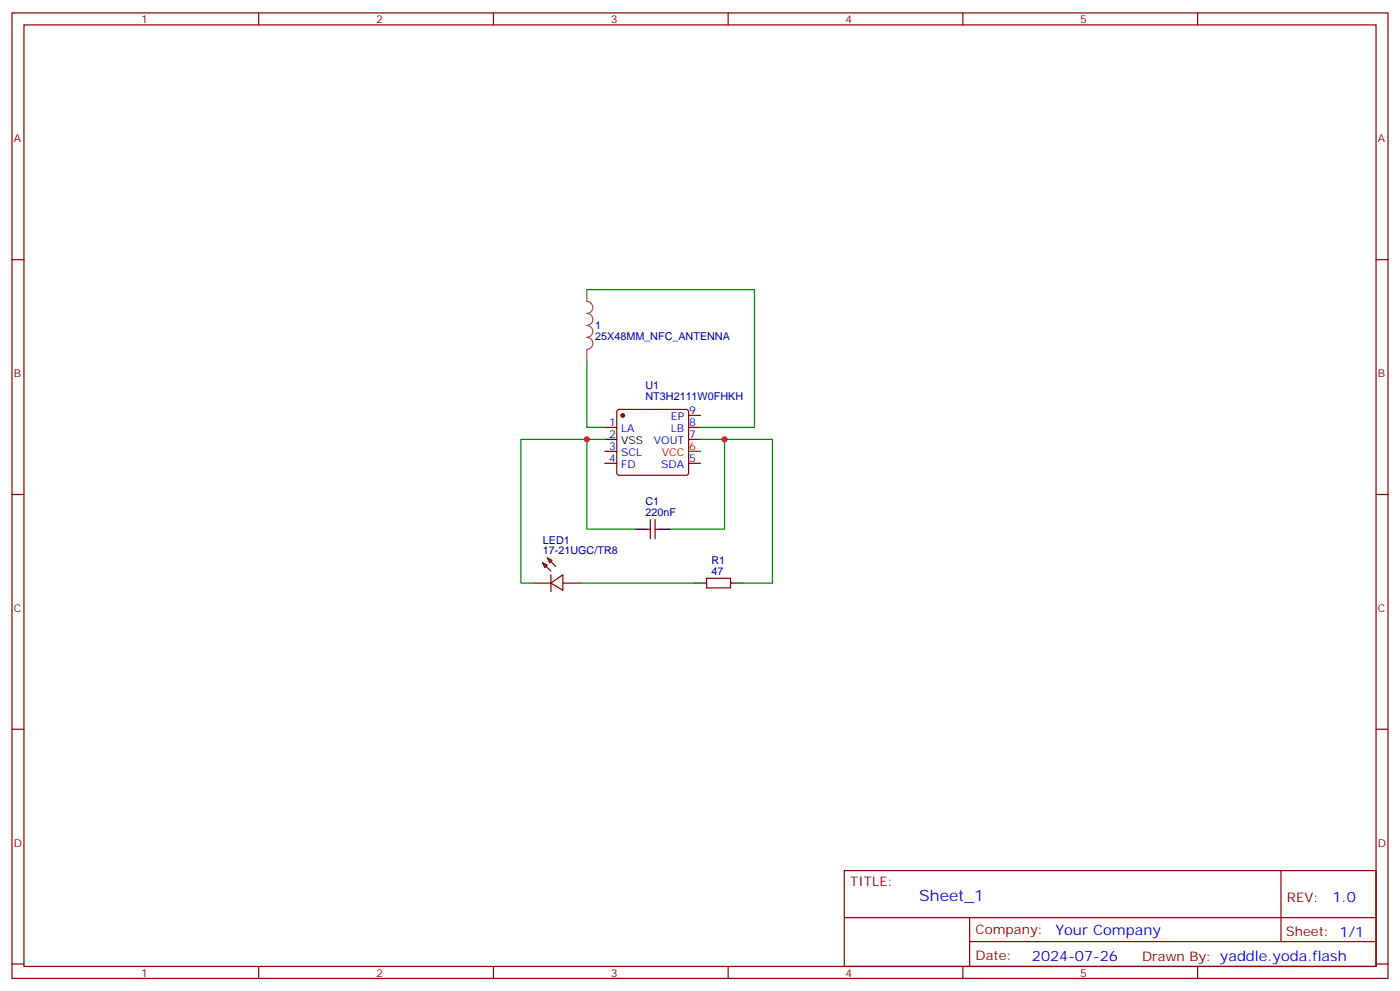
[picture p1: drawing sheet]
<svg xmlns="http://www.w3.org/2000/svg" width="412mm" height="292mm" viewBox="0 0 412 292" stroke-linecap="round" stroke-linejoin="round" font-family="sans-serif">
<g fill="none" stroke="#870000" stroke-width=".35">
<path d="M3.5 3.8h405.4v284.3h-405.4zM7.1 7.3h398.2v277.3h-398.2zM76.2 3.8v3.5M145.3 3.8v3.5M214.5 3.8v3.5M283.6 3.8v3.5M352.8 3.8v3.5M3.5 76.5h3.6M405.3 76.5h3.6M178.2 125.9h3.5M178.2 136.5h3.5M178.2 132.9h3.5"/>
<path d="M181.9 120.8l.5-.2h19.7l.5 .2 .2 .5v18l-.2 .5-.5 .2h-19.7l-.5-.3-.2-.4v-18zM202.8 122.3h3.6M202.8 125.9h3.6M202.8 129.4h3.6M202.8 136.5h3.6M3.5 145.6h3.6M190.5 155.9h1.1M191.6 153v5.7M193 153v5.7M193 155.9h1M405.3 145.6h3.6M157 171.7h5.3"/>
<path d="M159.8 165.7l1.4 .7-.7 .7zM159.8 165.7l2.5 2.5M161.2 164.3l1.4 .7-.7 .7zM161.2 164.3l2.5 2.5M162.3 171.7l3.5-2.4v4.5zM162.3 169.3v4.9M165.8 171.7h5.3M208.1 170.3h7.1v2.8h-7.1zM3.5 214.8h3.6M405.3 214.8h3.6M248.7 256.4h156.6v28.2h-156.6zM377.3 256.4v20.9"/>
<path d="M248.7 270.2h156.5M285.6 277.3h119.6M285.6 270.2v14.2M3.5 283.9h3.6M76.2 284.6v3.5M145.3 284.6v3.5M214.5 284.6v3.5M283.6 284.6v3.5M352.8 284.6v3.5M405.3 283.9h3.6"/>
</g>
<path d="M202.8 132.9h3.6" fill="none" stroke="#f00" stroke-width=".35"/>
<path d="M178.2 129.4h3.5M187 155.9h3.5M194 155.9h3.6M204.6 171.7h3.5M215.2 171.7h3.5" fill="none" stroke="#000" stroke-width=".35"/>
<circle cx="183.4" cy="122.3" r=".53" fill="#870000" stroke="#870000" stroke-width=".35"/>
<path d="M172.9 85.3v3.5a1.76 1.76 0 0 1 1.7 1.7 1.76 1.76 0 0 1-1.7 1.8 1.76 1.76 0 0 1 1.7 1.8 1.76 1.76 0 0 1-1.7 1.7 1.76 1.76 0 0 1 1.7 1.8 1.76 1.76 0 0 1-1.7 1.8 1.76 1.76 0 0 1 1.7 1.7 1.76 1.76 0 0 1-1.7 1.8M172.9 103v3.5" fill="none" stroke="#a64a4a" stroke-width=".35"/>
<path d="M172.9 85.3h49.3v40.6h-15.8M172.9 106.5v19.4h5.3M172.9 129.4h-19.4v42.3h3.5M178.2 129.4h-5.3v26.5h14.1M206.4 129.4h7v26.5h-15.8M213.4 129.4h14.1v42.3h-8.8M171.1 171.7h33.5" fill="none" stroke="#008700" stroke-width=".35"/>
<g fill="#c00">
<circle cx="213.4" cy="129.4" r=".88"/>
<circle cx="172.9" cy="129.4" r=".88"/>
</g>
<text font-size="4.6" fill="#00f" x="270.8" y="265.4">Sheet_1</text>
<g font-size="4.2" fill="#00f">
<text x="392.5" y="265.7">1.0</text>
<text x="310.9" y="275.2">Your Company</text>
<text x="304" y="283">2024-07-26</text>
</g>
<g font-size="3.9" fill="#800">
<text x="250.5" y="261">TITLE:</text>
<text x="379.1" y="265.7">REV:</text>
<text x="287.4" y="275.2">Company:</text>
<text x="378.7" y="275.8">Sheet: 1/1</text>
<text x="287.4" y="282.9">Date:</text>
<text x="336.4" y="282.9">Drawn By: yaddle.yoda.flash</text>
</g>
<g font-size="3.2" fill="#800">
<text x="41.6" y="6.8">1</text>
<text x="110.8" y="6.8">2</text>
<text x="179.9" y="6.8">3</text>
<text x="249.1" y="6.8">4</text>
<text x="318.2" y="6.8">5</text>
<text x="4.1" y="41.9">A</text>
<text x="405.9" y="41.9">A</text>
<text x="4.1" y="111.1">B</text>
<text x="405.9" y="111.1">B</text>
<text x="4.1" y="180.2">C</text>
<text x="405.9" y="180.2">C</text>
<text x="4.1" y="249.3">D</text>
<text x="405.9" y="249.3">D</text>
<text x="41.6" y="287.6">1</text>
<text x="110.8" y="287.6">2</text>
<text x="179.9" y="287.6">3</text>
<text x="249.1" y="287.6">4</text>
<text x="318.2" y="287.6">5</text>
</g>
<g font-size="3.2" fill="#000080">
<text x="175.3" y="100.1">25X48MM_NFC_ANTENNA</text>
<text x="175.3" y="96.9">1</text>
<text x="190.2" y="117.8">NT3H2111W0FHKH</text>
<text x="190.2" y="114.6">U1</text>
<text x="190.2" y="148.8">C1</text>
<text x="190.2" y="152">220nF</text>
<text x="159.9" y="160.1">LED1</text>
<text x="159.9" y="163.3">17-21UGC/TR8</text>
<text x="209.6" y="166.1">R1</text>
<text x="209.6" y="169.3">47</text>
</g>
<g font-size="3.2" fill="#00f">
<text x="179.5" y="125.5">1</text>
<text x="197.6" y="123.8">EP</text>
<text x="203" y="122">9</text>
<text x="203" y="125.5">8</text>
<text x="183" y="127.3">LA</text>
<text x="192.6" y="130.8">VOUT</text>
<text x="197.6" y="127.3">LB</text>
<text x="203" y="129">7</text>
<text x="179.5" y="136.1">4</text>
<text x="179.5" y="132.6">3</text>
<text x="183" y="137.9">FD</text>
<text x="183" y="134.3">SCL</text>
<text x="194.8" y="137.9">SDA</text>
<text x="203" y="136.1">5</text>
</g>
<g font-size="3.2">
<text x="179.5" y="129">2</text>
<text x="183" y="130.8">VSS</text>
</g>
<g font-size="3.2" fill="#f00">
<text x="194.9" y="134.3">VCC</text>
<text x="203" y="132.6">6</text>
</g>
</svg>
